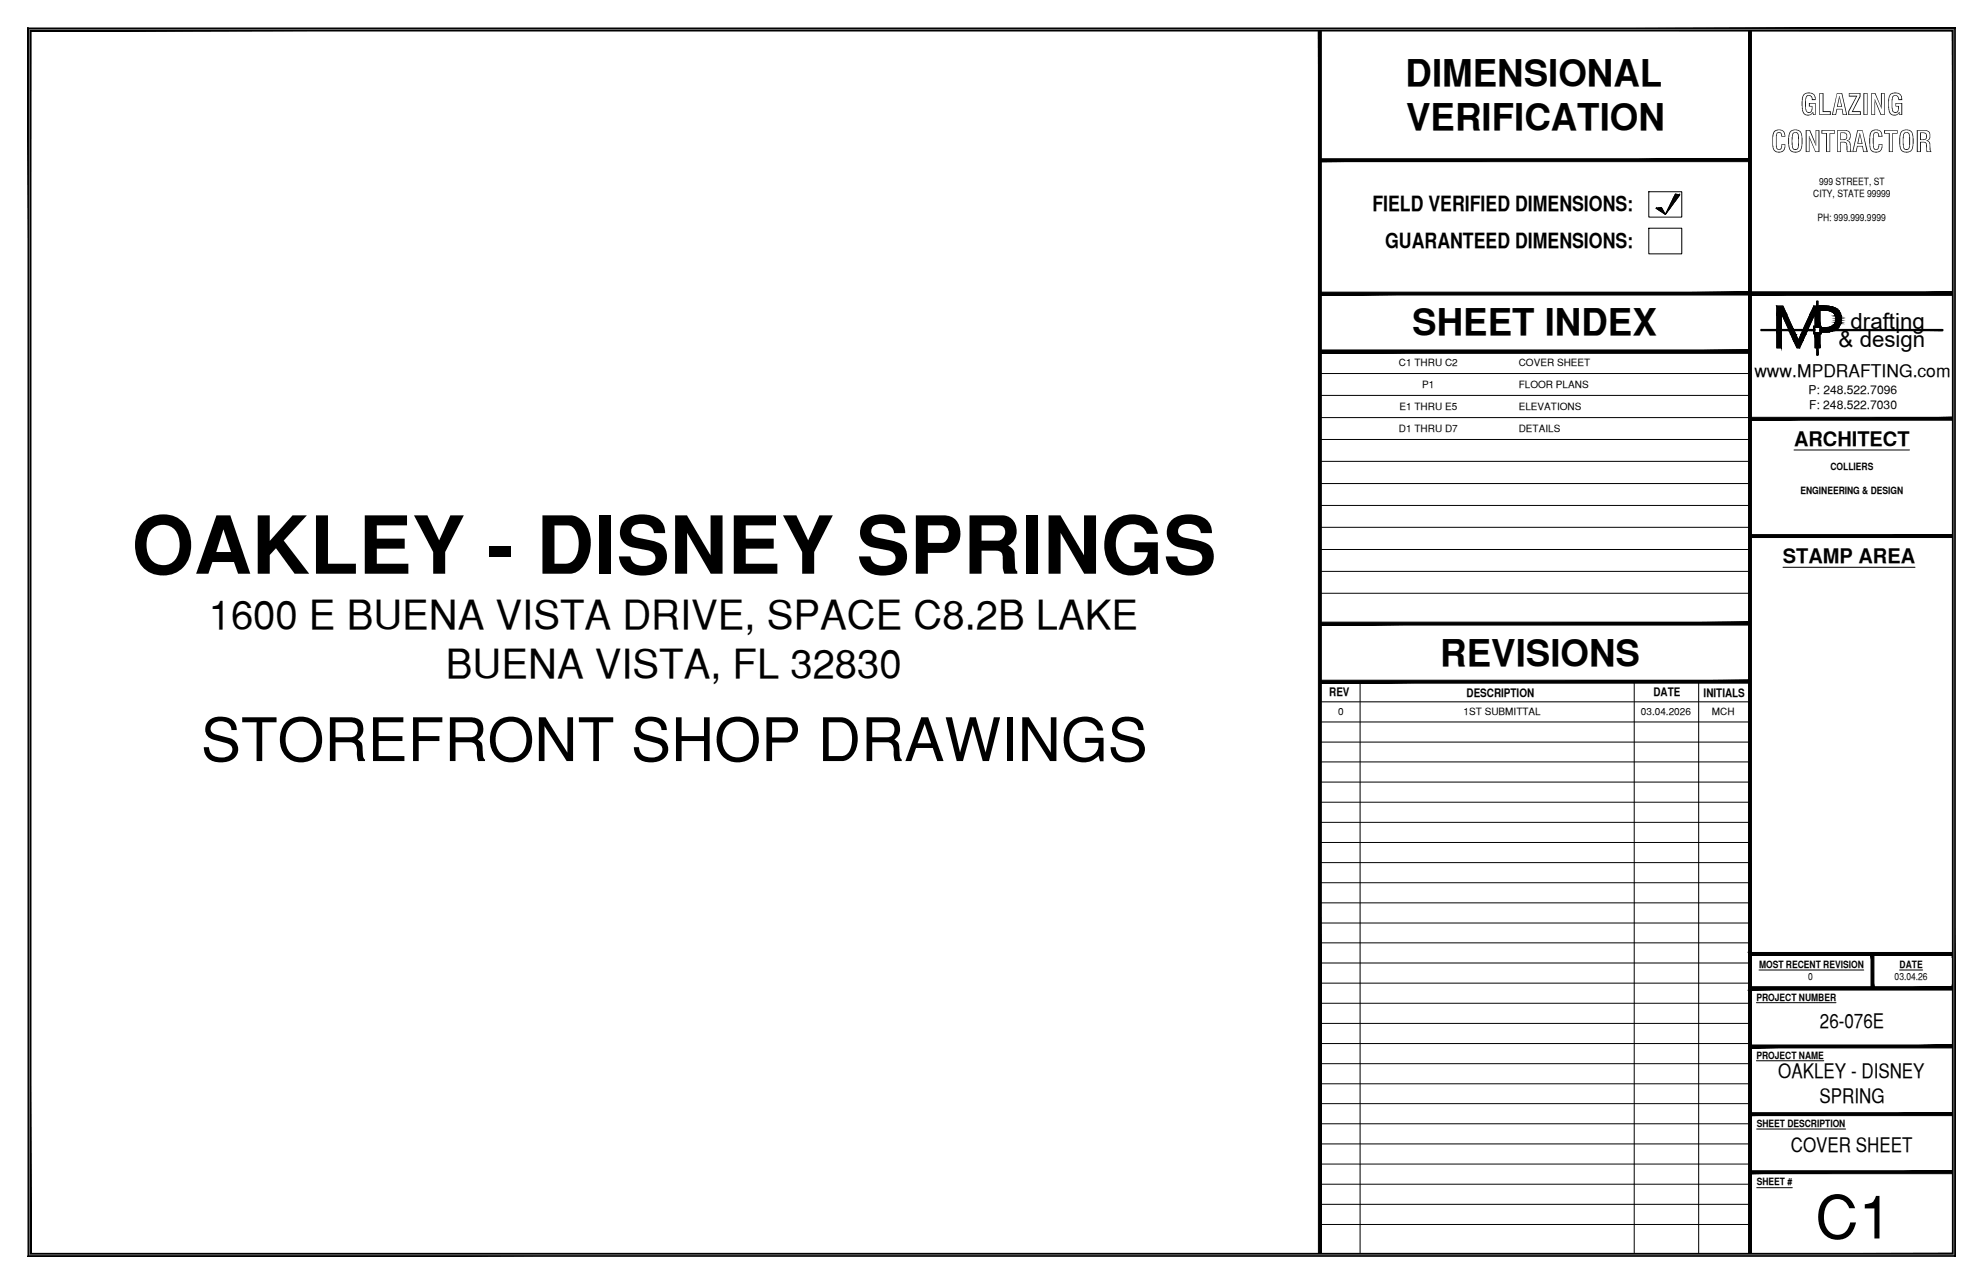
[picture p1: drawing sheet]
<svg xmlns="http://www.w3.org/2000/svg" width="432mm" height="279mm" viewBox="0 0 432 279" stroke-linecap="round" stroke-linejoin="round" font-family="sans-serif">
<!-- layer: TITLE BLOCK -->
<g fill="#000" stroke="#000" stroke-width=".22">
<path d="M6.5 6.5l.2 .2h418.5zM6.5 6.5h418.9l-.2 .2z"/>
<path d="M425.2 6.7v266.1l.2-266.3zM425.4 6.5v266.5l-.2-.2z"/>
<path d="M425.8 6.1l-.7 .6 .7 266.7zM425.1 6.7l.7 266.7-.7-.7zM6.1 273.4h419.7l-.7-.7zM6.1 273.4l.6-.7h418.4zM6.1 6.1v267.3l.6-.7zM6.1 6.1l.6 .6v266zM6.1 6.1l.6 .6 419.1-.6zM6.7 6.7l419.1-.6-.7 .6z"/>
<path d="M287.4 35.2h93.7v-.7zM287.4 34.5h93.7l-93.7 .7z"/>
<path d="M287.4 63.6v.6l93.7-.6zM287.4 64.2l93.7-.6v.6z"/>
<path d="M287.4 76.2v.6l93.7-.6zM287.4 76.8l93.7-.6v.6z"/>
<path d="M287.4 76.2v.6l93.7-.6zM287.4 76.8l93.7-.6v.6z"/>
<path d="M386.9 68.3h1zM386.9 68.3h1z"/>
<path d="M386.9 68.3l1 3.3v-3.3zM386.9 68.3l1 3.3h-1z"/>
<path d="M386.9 72.1l1 3.6v-3.6zM386.9 72.1l1 3.6h-1z"/>
<path d="M386.9 66.6l2.1 1.7-.8-1.7zM386.9 66.6l2.1 1.7h-2.1z"/>
<path d="M387.9 68.3h1.1zM387.9 68.3h1.1z"/>
<path d="M388 68.3l2.5 3.3-1.5-3.3zM388 68.3l2.5 3.3h-1.1z"/>
<path d="M389.6 72.1l1.4 .7-.3-.7zM389.6 72.1l1.4 .7h-1z"/>
<path d="M390 72.8l1.6 1.2-.6-1.2zM390 72.8l1.6 1.2h-1.1z"/>
<path d="M390.5 74l1.4 1.7 .7-1.7zM390.5 74l1.4 1.7h-.6z"/>
<path d="M392.2 72.8l.4 1.2 .6-1.2zM392.2 72.8l.4 1.2h-1z"/>
<path d="M392.5 72.1l.7 .7 .3-.7zM392.5 72.1l.7 .7h-1z"/>
<path d="M394.9 71.2l.3 .5v-.5zM394.9 71.2l.3 .5h-.3z"/>
<path d="M383.5 71.7l11.7 .2v-.2zM383.5 71.7l11.7 .2h-11.7z"/>
<path d="M394.9 71.9l.3 .5v-.5zM394.9 71.9l.3 .5h-.3z"/>
<path d="M394.2 68.3l-.5 3.3 1.5-3.3zM394.2 68.3l-.5 3.3h-1z"/>
<path d="M395 66.6l.5 1.7v-1.7zM395 66.6l.5 1.7h-1.3z"/>
<path d="M395.2 68.3l.3 2.6v-2.6zM395.2 68.3l.3 2.6h-.3z"/>
<path d="M395.2 72.8l.3 2.9v-2.9zM395.2 72.8l.3 2.9h-.3z"/>
<path d="M395.6 65.5l.3 5.5v-5.5zM395.6 65.5l.3 5.5h-.3z"/>
<path d="M395.6 72.6l.3 4.7v-4.7zM395.6 72.6l.3 4.7h-.3z"/>
<path d="M396 67.6l.3 3.3v-3.3zM396 67.6l.3 3.3h-.3z"/>
<path d="M396 72.8l.3 2.9v-2.9zM396 72.8l.3 2.9h-.3z"/>
<path d="M394.9 71l1.7 .2v-.2zM394.9 71l1.7 .2h-1.7z"/>
<path d="M396.3 71.2l.3 .5v-.5zM396.3 71.2l.3 .5h-.3z"/>
<path d="M396.3 71.9l.3 .5v-.5zM396.3 71.9l.3 .5h-.3z"/>
<path d="M394.9 72.4l1.7 .2v-.2zM394.9 72.4l1.7 .2h-1.7z"/>
<path d="M396 66.6l2.4 .1zM396 66.6l2.4 .1z"/>
<path d="M396.7 72.2h1.2zM396.7 72.2h1.8z"/>
<path d="M396 66.7l3.2 .1zM396 66.7l3.2 .1h-3.2z"/>
<path d="M396.7 72.1l1.8 .1 .5-.1zM396.7 72.1l1.8 .1h-1.8z"/>
<path d="M396 66.8l3.9 .3-.7-.3zM396 66.8l3.9 .3h-3.9z"/>
<path d="M396 67.1l4.2 .3-.3-.3zM396 67.1l4.2 .3h-4.2z"/>
<path d="M396 67.4l4.3 .2-.1-.2zM396 67.4l4.3 .2h-4.3z"/>
<path d="M397.7 67.6h2.7zM397.7 67.6h2.7z"/>
<path d="M396.7 71.3l3.3 .3 .3-.3zM396.7 71.3l3.3 .3h-3.3z"/>
<path d="M398.1 67.6h2.3zM398.1 67.6h2.3zM398.5 67.6h1.9zM398.5 67.6h1.9z"/>
<path d="M398.2 71.2l2.2 .1zM397.9 71.3h2.5z"/>
<path d="M397.9 71.3h2.5zM397.8 71.3h2.5z"/>
<path d="M398.5 67.6l2 .2-.1-.2zM398.5 67.6l2 .2h-1.7z"/>
<path d="M398.5 71.2h1.9zM398.2 71.2h2.2z"/>
<path d="M398.8 67.8l1.8 .1-.1-.1zM398.8 67.8l1.8 .1z"/>
<path d="M398.8 71l1.6 .2 .1-.2zM398.5 71.2l.3-.2 1.6 .2z"/>
<path d="M399 70.9h1.6zM398.8 71h1.7z"/>
<path d="M399.1 67.9l1.5 .1zM399.1 67.9l1.5 .1z"/>
<path d="M399.2 68l1.5 .2-.1-.2zM399.2 68l1.5 .2h-1.3z"/>
<path d="M399.2 70.8l1.4 .1v-.1zM399.2 70.8l1.4 .1h-1.6z"/>
<path d="M399.4 68.2l1.4 .1-.1-.1zM399.4 68.2l1.4 .1h-1.3z"/>
<path d="M399.5 70.5l1.2 .1zM399.4 70.6h1.3z"/>
<path d="M399.4 70.6l1.2 .2 .1-.2zM399.4 70.6l1.2 .2h-1.4z"/>
<path d="M399.5 68.3l1.3 .2v-.2zM399.5 68.3l1.3 .2h-1.3z"/>
<path d="M399.5 68.5l1.4 .2-.1-.2zM399.5 68.5l1.4 .2h-1.2zM399.7 68.7h1.2zM399.7 68.7h1.2z"/>
<path d="M399.5 70.4l1.2 .1 .1-.1zM399.5 70.4l1.2 .1h-1.2z"/>
<path d="M399.7 68.7l1.2 .3v-.3zM399.7 68.7l1.2 .3h-1.1z"/>
<path d="M399.8 69l1.1 .2v-.2zM399.8 69l1.1 .2h-1.1z"/>
<path d="M399.8 69.8l1.1 .3v-.3zM399.8 69.8l1.1 .3h-1.2z"/>
<path d="M399.7 70.1l1.2 .1zM399.7 70.1l1.2 .1z"/>
<path d="M399.7 70.2l1.1 .2 .1-.2zM399.7 70.2l1.1 .2h-1.3z"/>
<path d="M399.8 69.2l1.1 .2v-.2zM399.8 69.2l1.1 .2h-1.1z"/>
<path d="M399.8 69.4l1.1 .3v-.3zM399.8 69.4l1.1 .3h-1.1z"/>
<path d="M399.8 69.7l1.1 .1v-.1zM399.8 69.7l1.1 .1h-1.1z"/>
<path d="M396.3 71.7l26.7 .2v-.2zM396.3 71.7l26.7 .2h-26.7z"/>
<path d="M381.1 64.2h44.3v-.6zM381.1 63.6h44.3l-44.3 .6z"/>
<path d="M381.1 64.2h44.3v-.6zM381.1 63.6h44.3l-44.3 .6z"/>
<path d="M381.1 64.2h44.3v-.6zM381.1 63.6h44.3l-44.3 .6z"/>
<path d="M381.1 91.4h44.3v-.6zM381.1 90.8h44.3l-44.3 .6z"/>
<path d="M381.1 117h44.3v-.7zM381.1 116.3h44.3l-44.3 .7z"/>
<path d="M287.4 135.4v.6l93.7-.6zM287.4 136l93.7-.6v.6z"/>
<path d="M287.4 148.7h93.7v-.7zM287.4 148h93.7l-93.7 .7z"/>
<path d="M380.7 207.3l.7 7.5v-6.9zM380.7 207.3l.7 7.5-.7 .6zM381.4 214.8l-.7 .6 44.5-.6zM380.7 215.4l44.5-.6 .2 .6zM425.2 214.8l.2 .6v-.4z"/>
<path d="M380.7 207.3l.7 7.5v-6.9zM380.7 207.3l.7 7.5-.7 .6zM381.4 214.8l-.7 .6 44.5-.6zM380.7 215.4l44.5-.6 .2 .6zM425.2 214.8l.2 .6v-.4z"/>
<path d="M407.4 207.6l.7 7.5v-7.5zM407.4 207.6l.7 7.5h-.7z"/>
<path d="M425.4 207.6l-.2 .3v6.9zM425.4 207.6v7.4l-.2-.2z"/>
<path d="M425.4 207.6l-.2 .3v6.9zM425.4 207.6v7.4l-.2-.2z"/>
<path d="M425.4 207.3l-.2 .6 .2-.3zM380.7 207.3h44.7l-.2 .6zM380.7 207.3l.7 .6h43.8z"/>
<path d="M425.4 207.3l-.2 .6 .2-.3zM380.7 207.3h44.7l-.2 .6zM380.7 207.3l.7 .6h43.8z"/>
<path d="M381.1 215.3h44.3v-.4zM381.1 214.9h44.3l-44.3 .4z"/>
<path d="M381.1 228h44.3v-.6zM381.1 227.4h44.3l-44.3 .6z"/>
<path d="M381.1 255.4h44.3v-.6zM381.1 254.8h44.3l-44.3 .6z"/>
<path d="M381.1 242.8h44.3v-.7zM381.1 242.1h44.3l-44.3 .7z"/>
<path d="M6.7 6.7l-.2 266.3 .2-.2zM6.5 6.5l.2 .2-.2 266.3z"/>
<path d="M287.1 6.5v266.5h.6zM287.1 6.5h.6v266.5z"/>
<path d="M380.7 6.5v266.5h.7zM380.7 6.5h.7v266.5z"/>
<path d="M6.7 272.8l418.7 .2-.2-.2zM6.7 272.8l418.7 .2h-418.9z"/>
</g>
<g fill="none" stroke="#000" stroke-width=".22">
<path d="M359 41.7h7.2v5.5h-7.2zM359 49.7h7.2v5.5h-7.2zM360.6 45.3l2 1.4 2.2-4.5 1 .2-3.2 4.3-.8-1.6zM360.7 45.3h.1M360.7 45.3v.1M360.9 45.3v.2M361 45.3v.3M361.1 45.2v.5M361.2 45.2v.5M361.3 45.2v.6M361.4 45.2v.6M361.5 45.2v.7"/>
<path d="M361.6 45.1v.9M361.8 45.1v.9M361.8 45.2v.9M361.9 45.4v.8M362 45.6v.6M362.1 45.7v.6M362.2 45.9v.5M362.3 46v.4M362.4 46.2v.3M362.5 46.4v.1M362.6 46.5v.1M362.6 46.6h.1"/>
<path d="M362.8 46.4v.1M362.8 46.2v.2M363 46v.2M363 45.8v.3M363.1 45.7v.3M363.2 45.5v.3M363.3 45.3v.5M363.4 45.1v.6M363.5 45v.5M363.6 44.8v.6M363.7 44.6v.7M363.7 44.4v.7"/>
<path d="M363.9 44.2v.8M363.9 44v.9M364 43.8v1M364.1 43.6v1M364.2 43.4v1.1M364.3 43.2v1.2M364.4 43.1v1.2M364.5 42.9v1.2M364.6 42.7v1.3M364.7 42.5v1.4M364.7 42.4v1.4M364.9 42.2v1.5"/>
<path d="M364.9 42.2v1.4M365 42.3v1.1M365.1 42.3v1M365.2 42.3v.9M365.3 42.3v.8M365.4 42.4v.5M365.5 42.4v.4M365.6 42.4v.3M365.7 42.4v.1M365.8 42.4h.1M383.5 71.7h11.4v-.7h.7v-5.5h.3v5.5h.7v.7h26.4v.2h-26.4v.7h-.7v4.7h-.3v-4.7h-.7v-.7h-11.4zM386.9 72.1h1v3.6h-1z"/>
<path d="M386.9 66.6h1.3l2.3 5h-1.1l-1.5-3.3v3.3h-1zM389.6 72.1h1.1l.9 1.9 .9-1.9h1l-1.6 3.6h-.6zM395 66.6h.5v4.3h-.3v-2.6l-1.5 3.3h-1zM395.2 71.2h1.1v1.2h-1.1zM395.2 72.8h.3v2.9h-.3zM396 72.8h.3v2.9h-.3zM397.6 67.6l.8 .1 .7 .3M397.8 71.3h-1.1v.3h3.3M399 72l-1.2 .2M399 72.1h-2.3v.1h1.2M399.1 70.8l-1.3 .4M399.2 68l.6 .9"/>
<path d="M399.7 68.9l.1 .5M399.8 67.1l.5 .5 .5 1M399.8 69.8l-.6 1M399.8 69.4l-.1 .4M399.8 67.1l-1.3-.4-2.5-.1v4.3h.3v-3.3h1.4M400.8 70.1l-.3 .8-.6 .6M400.8 68.7l.1 .7M400.9 69.4l-.1 .7M390.7 97.9h25.1M388.2 123.4h28.8M287.4 152.7h93.7M287.4 157.1h93.7"/>
<path d="M296.2 148.3v124.7M355.9 148.3v124.7M369.9 148.3v124.7M287.4 161.5h93.7M287.4 165.8h93.7M287.4 170.2h93.7M287.4 174.6h93.7M287.4 178.9h93.7M287.4 183.3h93.7M287.4 187.7h93.7M287.4 192.1h93.7M287.4 196.5h93.7"/>
<path d="M287.4 200.9h93.7M287.4 205.2h93.7M287.4 209.5h93.7M287.4 213.9h93.7M287.4 218.3h93.7M382.5 218.2h17.3M383 211.1h22.8M413.6 211.1h5.1M287.4 222.7h93.7M287.4 227.1h93.7M287.4 231.5h93.7M287.4 235.8h93.7"/>
<path d="M382.5 230.8h14.6M287.4 240.2h93.7M287.4 244.5h93.7M287.4 248.9h93.7M287.4 253.3h93.7M287.4 257.7h93.7M382.5 258.4h7.8M382.5 245.7h19.4M287.4 262.1h93.7M287.4 266.4h93.7"/>
</g>
<!-- layer: TITLE -->
<path d="M287.4 81.3h93.7M287.4 86h93.7M287.4 90.9h93.7M287.4 95.6h93.7M287.4 100.4h93.7M287.4 105.2h93.7M287.4 110h93.7M287.4 114.7h93.7M287.4 119.6h93.7M287.4 124.3h93.7M287.4 129.1h93.7" fill="none" stroke="#000" stroke-width=".22"/>
<!-- layer: LIGHT_1 -->
<path d="M6.4 6.4h419v266.6h-419z" fill="none" stroke="#6c6c6c" stroke-width=".22"/>
<text font-size="17.4" x="28.7" y="124.8">OAKLEY - DISNEY SPRINGS</text>
<g font-size="13.1">
<text x="43.8" y="165.6">STOREFRONT SHOP DRAWINGS</text>
<text x="395.3" y="269.5">C1</text>
</g>
<g font-size="8.7">
<text x="45.5" y="137">1600 E BUENA VISTA DRIVE, SPACE C8.2B LAKE</text>
<text x="97.1" y="147.6">BUENA VISTA, FL 32830</text>
</g>
<g font-size="8">
<text x="306.1" y="18.6">DIMENSIONAL</text>
<text x="306.2" y="28.4">VERIFICATION</text>
<text x="307.5" y="73">SHEET INDEX</text>
<text x="313.6" y="144.9">REVISIONS</text>
</g>
<g font-size="6.3">
<text x="392" y="25">GLAZING</text>
<text x="385.6" y="33.1">CONTRACTOR</text>
</g>
<g font-size="4.9">
<text x="403" y="71.5">drafting</text>
<text x="400.4" y="75.5">&amp; design</text>
</g>
<g font-size="4.5">
<text x="298.8" y="46">FIELD VERIFIED DIMENSIONS:</text>
<text x="301.6" y="54">GUARANTEED DIMENSIONS:</text>
</g>
<g font-size="4.4">
<text x="390.7" y="97">ARCHITECT</text>
<text x="388.2" y="122.5">STAMP AREA</text>
<text x="396.3" y="223.6">26-076E</text>
<text x="387.2" y="234.6">OAKLEY - DISNEY</text>
<text x="396.2" y="240">SPRING</text>
<text x="390" y="250.7">COVER SHEET</text>
</g>
<text font-size="3.8" x="382" y="82">www.MPDRAFTING.com</text>
<g font-size="2.6">
<text x="393.8" y="85.7">P: 248.522.7096</text>
<text x="394" y="89">F: 248.522.7030</text>
</g>
<g font-size="2.5">
<text x="289.4" y="151.5">REV</text>
<text x="319.3" y="151.6">DESCRIPTION</text>
<text x="360" y="151.5">DATE</text>
<text x="371" y="151.6">INITIALS</text>
</g>
<g font-size="2.2">
<text x="396.1" y="40.2">999 STREET, ST</text>
<text x="394.8" y="42.9">CITY, STATE 99999</text>
<text x="395.7" y="48.1">PH: 999.999.9999</text>
<text x="304.6" y="79.7">C1 THRU C2</text>
<text x="330.7" y="79.7">COVER SHEET</text>
<text x="304.7" y="89.2">E1 THRU E5</text>
<text x="309.7" y="84.5">P1</text>
<text x="330.7" y="84.5">FLOOR PLANS</text>
<text x="330.7" y="89.3">ELEVATIONS</text>
<text x="304.6" y="94">D1 THRU D7</text>
<text x="330.7" y="94">DETAILS</text>
<text x="392" y="107.6">ENGINEERING &amp; DESIGN</text>
<text x="398.6" y="102.3">COLLIERS</text>
<text x="291.4" y="155.6">0</text>
<text x="318.7" y="155.6">1ST SUBMITTAL</text>
<text x="357.3" y="155.6">03.04.2026</text>
<text x="372.7" y="155.6">MCH</text>
<text x="383" y="210.6">MOST RECENT REVISION</text>
<text x="393.8" y="213.2">0</text>
<text x="412.6" y="213.2">03.04.26</text>
<text x="413.6" y="210.6">DATE</text>
<text x="382.5" y="217.7">PROJECT NUMBER</text>
<text x="382.5" y="230.4">PROJECT NAME</text>
<text x="382.5" y="245.2">SHEET DESCRIPTION</text>
<text x="382.5" y="257.9">SHEET #</text>
</g>
</svg>
